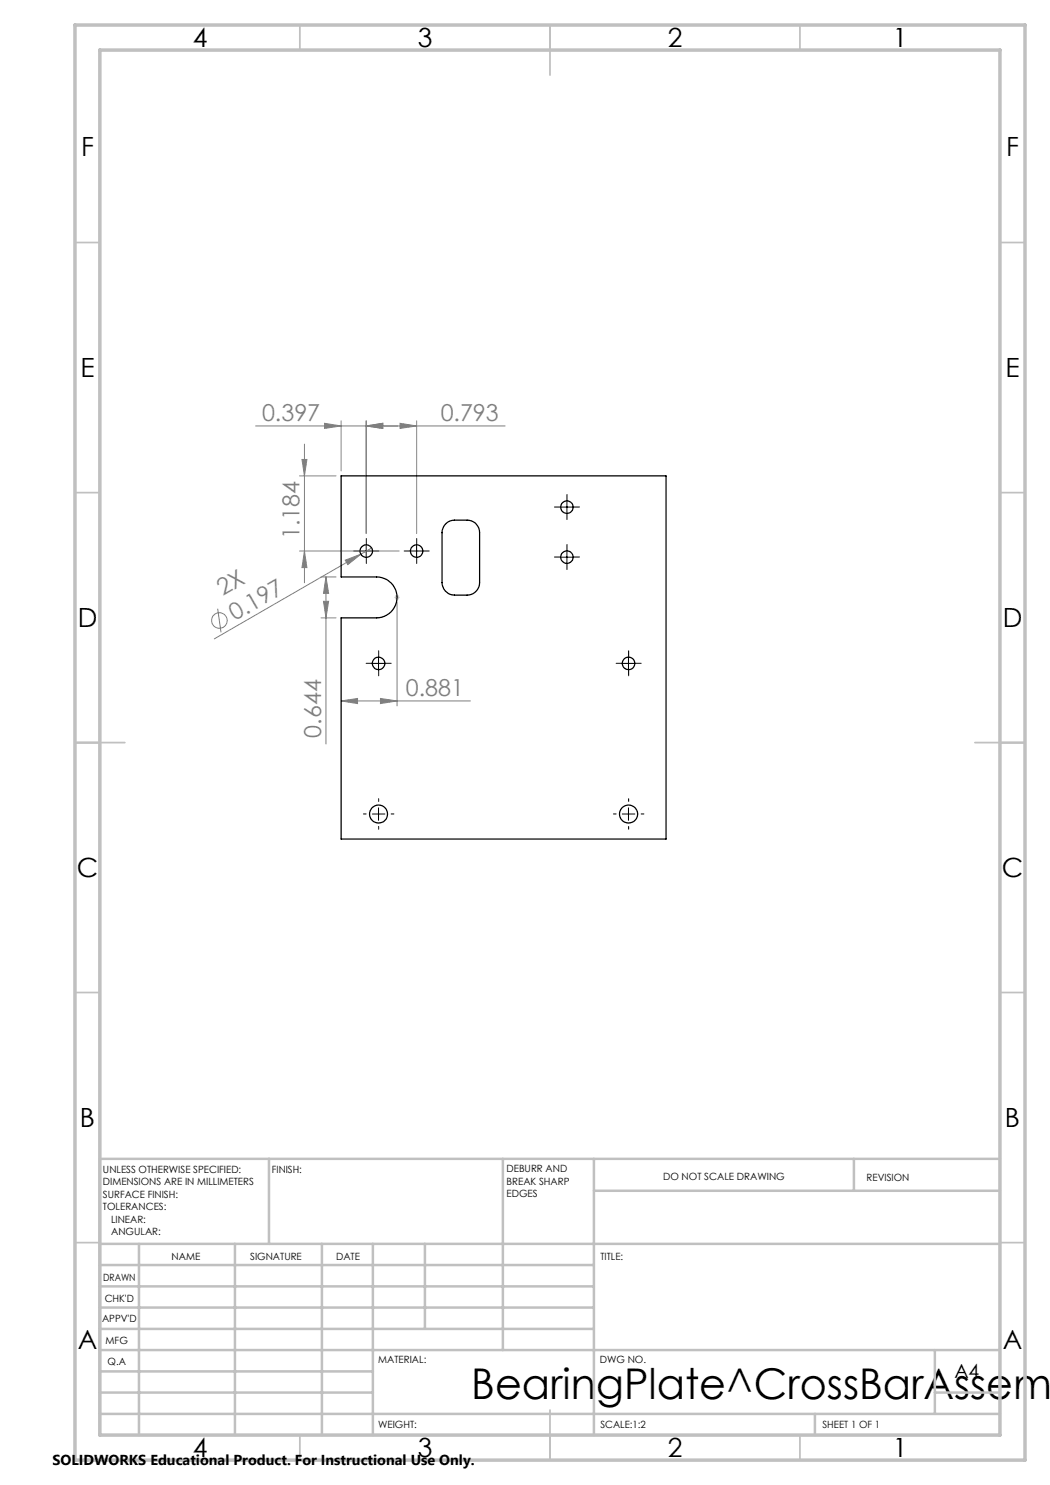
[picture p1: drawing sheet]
<svg xmlns="http://www.w3.org/2000/svg" width="210mm" height="297mm" viewBox="0 0 210 297" stroke-linecap="round" stroke-linejoin="round" font-family="sans-serif">
<g fill="none" stroke="#808080" stroke-width=".2">
<path d="M51.1 85.2h49.9M59.9 95.2h7.3M60.4 91.9h1l-.5 3.3zM60.9 88.8v27.8M64.9 84.7l3.3 .5-3.3 .5zM68.2 84.2v10M73.2 85.2l3.4-.5v1zM73.2 84.2v22.5M80 84.7l3.3 .5-3.3 .5zM83.3 84.2v22.5M59.9 110.2h19.9M60.9 110.2l.5 3.3h-1z"/>
<path d="M64.2 115.4h3M65.2 115.4v33.4M65.2 115.4l.5 3.3h-1zM69 112l3.2-1.2-2.6 2.1zM72.2 110.8l-29.3 17M74.3 109.6l-2.1 1.2M43.5 121.7l.7 4.8M64.2 123.6h3M64.7 120.3h1l-.5 3.3zM76.1 139.7l3.3 .5-3.3 .5zM79.4 120.5v20.7M68.2 140.2l3.3-.5v1z"/>
<path d="M68.2 140.2h25.9"/>
<circle cx="43.9" cy="124.1" r="1.56"/>
</g>
<path d="M78.9 119.5h1M79.1 119.1l.7 .7M79.4 119v1M79.8 119.1l-.7 .7" fill="none" stroke="#c0c0c0" stroke-width=".2"/>
<g fill="none" stroke="#000" stroke-width=".2" stroke-dasharray="15.2 1.3 1.3 1.3">
<path d="M72 110.2h-1.2M73.3 108.9v-1.2M73.3 111.4v1.3M74.5 110.2h1.3M82.1 110.2h-1.3M83.3 108.9v-1.2M83.3 111.4v1.3M84.6 110.2h1.2M112.1 111.4h-1.2M112.1 101.4h-1.2M113.4 110.2v-1.3M113.4 112.7v1.2"/>
<path d="M113.4 100.2v-1.3M113.4 102.7v1.2M114.6 111.4h1.3M114.6 101.4h1.3M74.5 132.7h-1.3M75.7 131.4v-1.2M75.7 133.9v1.3M77 132.7h1.2M124.5 132.7h-1.3M125.7 131.4v-1.2M125.7 133.9v1.3M127 132.7h1.2"/>
<path d="M73.2 162.8h-.5M75.7 160.3v-.6M75.7 165.3v.5M78.2 162.8h.6M123.2 162.8h-.5M125.7 160.3v-.6M125.7 165.3v.5M128.2 162.8h.6"/>
</g>
<g fill="none" stroke="#000" stroke-width=".2">
<path d="M72 110.2h2.5M73.2 109v2.5M82.1 110.2h2.5M83.3 109v2.5M112.1 111.4h2.5M112.1 101.4h2.5M113.4 100.2v2.5M113.4 110.2v2.5M74.5 132.7h2.5M75.7 131.4v2.5M124.5 132.7h2.5M125.7 131.4v2.5"/>
<path d="M74.5 162.8h2.5M75.7 161.6v2.5M124.5 162.8h2.5M125.7 161.6v2.5"/>
</g>
<g fill="none" stroke="#c0c0c0" stroke-width=".35">
<path d="M60 5v5M110 5v10M160 5v5M15 48.5h5M200 48.5h5M15 98.5h5M200 98.5h5M15 148.5h10M195 148.5h10M15 198.5h5M200 198.5h5M15 248.5h5"/>
<path d="M200 248.5h5M60 287v5M110 282v10M160 287v5"/>
</g>
<g fill="none" stroke="#c0c0c0" stroke-width=".5">
<path d="M53.8 231.8v17M100.6 231.8v38.2M118.8 231.8v55.2M118.8 238.2h81.2M170.8 231.8v6.4M200 231.8h-180v55.2M20 248.8h180M20 257.3h98.8M20 253h98.8M27.8 248.8v38.2M47 248.8v38.2M64.4 248.8v38.2"/>
<path d="M74.6 248.8v38.2M85 248.8v17M20 265.8h98.8M20 261.5h98.8M20 278.5h54.6M20 274.3h54.6M20 270h180M187 278.5h13M187 270v12.8M20 282.8h180M163 282.8v4.2"/>
</g>
<path d="M15 5h190v287h-190zM20 10h180v277h-180z" fill="none" stroke="#c0c0c0" stroke-width=".7"/>
<g fill="#808080">
<path d="M69 112l3.2-1.2-2.6 2.1z"/>
<path d="M76.1 139.7l3.3 .5-3.3 .5zM68.2 140.2l3.3-.5v1z"/>
<path d="M80 84.7l3.3 .5-3.3 .5zM73.2 85.2l3.4-.5v1z"/>
<path d="M64.9 84.7l3.3 .5-3.3 .5zM73.2 85.2l3.4-.5v1z"/>
<path d="M60.9 110.2l.5 3.3h-1zM60.4 91.9h1l-.5 3.3zM64.7 120.3h1l-.5 3.3zM65.2 115.4l.5 3.3h-1z"/>
</g>
<g fill="none" stroke="#000" stroke-width=".25">
<path d="M68.2 95.2h65v72.6h-65v-44.2h7.1a4.1 4.1 0 0 0 4.1-4.1 4.1 4.1 0 0 0-4.1-4.1h-7.1zM89 104.9a2.42 2.42 0 0 1 1.9-.9h2.5a2.45 2.45 0 0 1 2.5 2.5v10a2.51 2.51 0 0 1-2.5 2.5h-2.5a2.57 2.57 0 0 1-2.5-2.5v-10l.2-.8z"/>
<circle cx="73.3" cy="110.2" r="1.24"/>
<circle cx="83.3" cy="110.2" r="1.24"/>
<circle cx="113.4" cy="101.4" r="1.24"/>
<circle cx="113.4" cy="111.4" r="1.24"/>
<circle cx="75.7" cy="132.7" r="1.27"/>
<circle cx="125.7" cy="132.7" r="1.25"/>
<circle cx="75.7" cy="162.8" r="1.8"/>
<circle cx="125.7" cy="162.8" r="1.81"/>
</g>
<text font-size="8.5" x="94.3" y="279.7">BearingPlate^CrossBarAssem2</text>
<g font-size="5.3">
<text x="38.5" y="9.5">4</text>
<text x="83.5" y="9.5">3</text>
<text x="133.6" y="9.5">2</text>
<text x="178.6" y="9.5">1</text>
<text x="16.2" y="31.2">F</text>
<text x="201.2" y="31.2">F</text>
<text x="16.1" y="75.5">E</text>
<text x="201.1" y="75.5">E</text>
<text x="15.5" y="125.5">D</text>
<text x="200.5" y="125.5">D</text>
<text x="15.4" y="175.5">C</text>
<text x="200.4" y="175.5">C</text>
<text x="16" y="225.5">B</text>
<text x="201" y="225.5">B</text>
<text x="15.5" y="269.7">A</text>
<text x="200.5" y="269.7">A</text>
<text x="38.5" y="291.5">4</text>
<text x="83.5" y="291.5">3</text>
<text x="133.6" y="291.5">2</text>
<text x="178.6" y="291.5">1</text>
</g>
<g font-size="4.7" fill="#808080">
<text x="52.4" y="84.1">0.397</text>
<text x="88.1" y="84.1">0.793</text>
<text x="59.9" y="107.9" transform="rotate(-90 59.9 107.9)">1.184</text>
<text x="44.6" y="119.2" transform="rotate(-30 44.6 119.2)">2X</text>
<text x="47" y="124.3" transform="rotate(-30 47 124.3)">0.197</text>
<text x="81.2" y="139.2">0.881</text>
<text x="64.2" y="147.5" transform="rotate(-90 64.2 147.5)">0.644</text>
</g>
<text font-size="3.9" x="190.9" y="275.5">A4</text>
<text font-size="2.9" x="10.5" y="292.9">SOLIDWORKS Educational Product. For Instructional Use Only.</text>
<g font-size="2">
<text x="20.6" y="234.6">UNLESS OTHERWISE SPECIFIED:</text>
<text x="20.6" y="237.1">DIMENSIONS ARE IN MILLIMETERS</text>
<text x="20.6" y="239.6">SURFACE FINISH:</text>
<text x="54.4" y="234.6">FINISH:</text>
<text x="101.3" y="234.5">DEBURR AND</text>
<text x="101.3" y="237">BREAK SHARP</text>
<text x="101.3" y="239.5">EDGES</text>
<text x="132.6" y="236">DO NOT SCALE DRAWING</text>
<text x="173.3" y="236.2">REVISION</text>
<text x="20.6" y="242.1">TOLERANCES:</text>
<text x="22.2" y="244.6">LINEAR:</text>
<text x="22.2" y="247.1">ANGULAR:</text>
<text x="34.3" y="252">NAME</text>
<text x="50" y="251.9">SIGNATURE</text>
<text x="67.2" y="251.9">DATE</text>
<text x="120.1" y="251.9">TITLE:</text>
<text x="20.6" y="256.1">DRAWN</text>
<text x="20.9" y="260.3">CHK'D</text>
<text x="20.4" y="264.4">APPV'D</text>
<text x="21.1" y="268.8">MFG</text>
<text x="21.5" y="273">Q.A</text>
<text x="75.6" y="272.5">MATERIAL:</text>
<text x="120" y="272.5">DWG NO.</text>
<text x="75.6" y="285.5">WEIGHT:</text>
<text x="120.1" y="285.6">SCALE:1:2</text>
<text x="164.5" y="285.6">SHEET 1 OF 1</text>
</g>
</svg>
